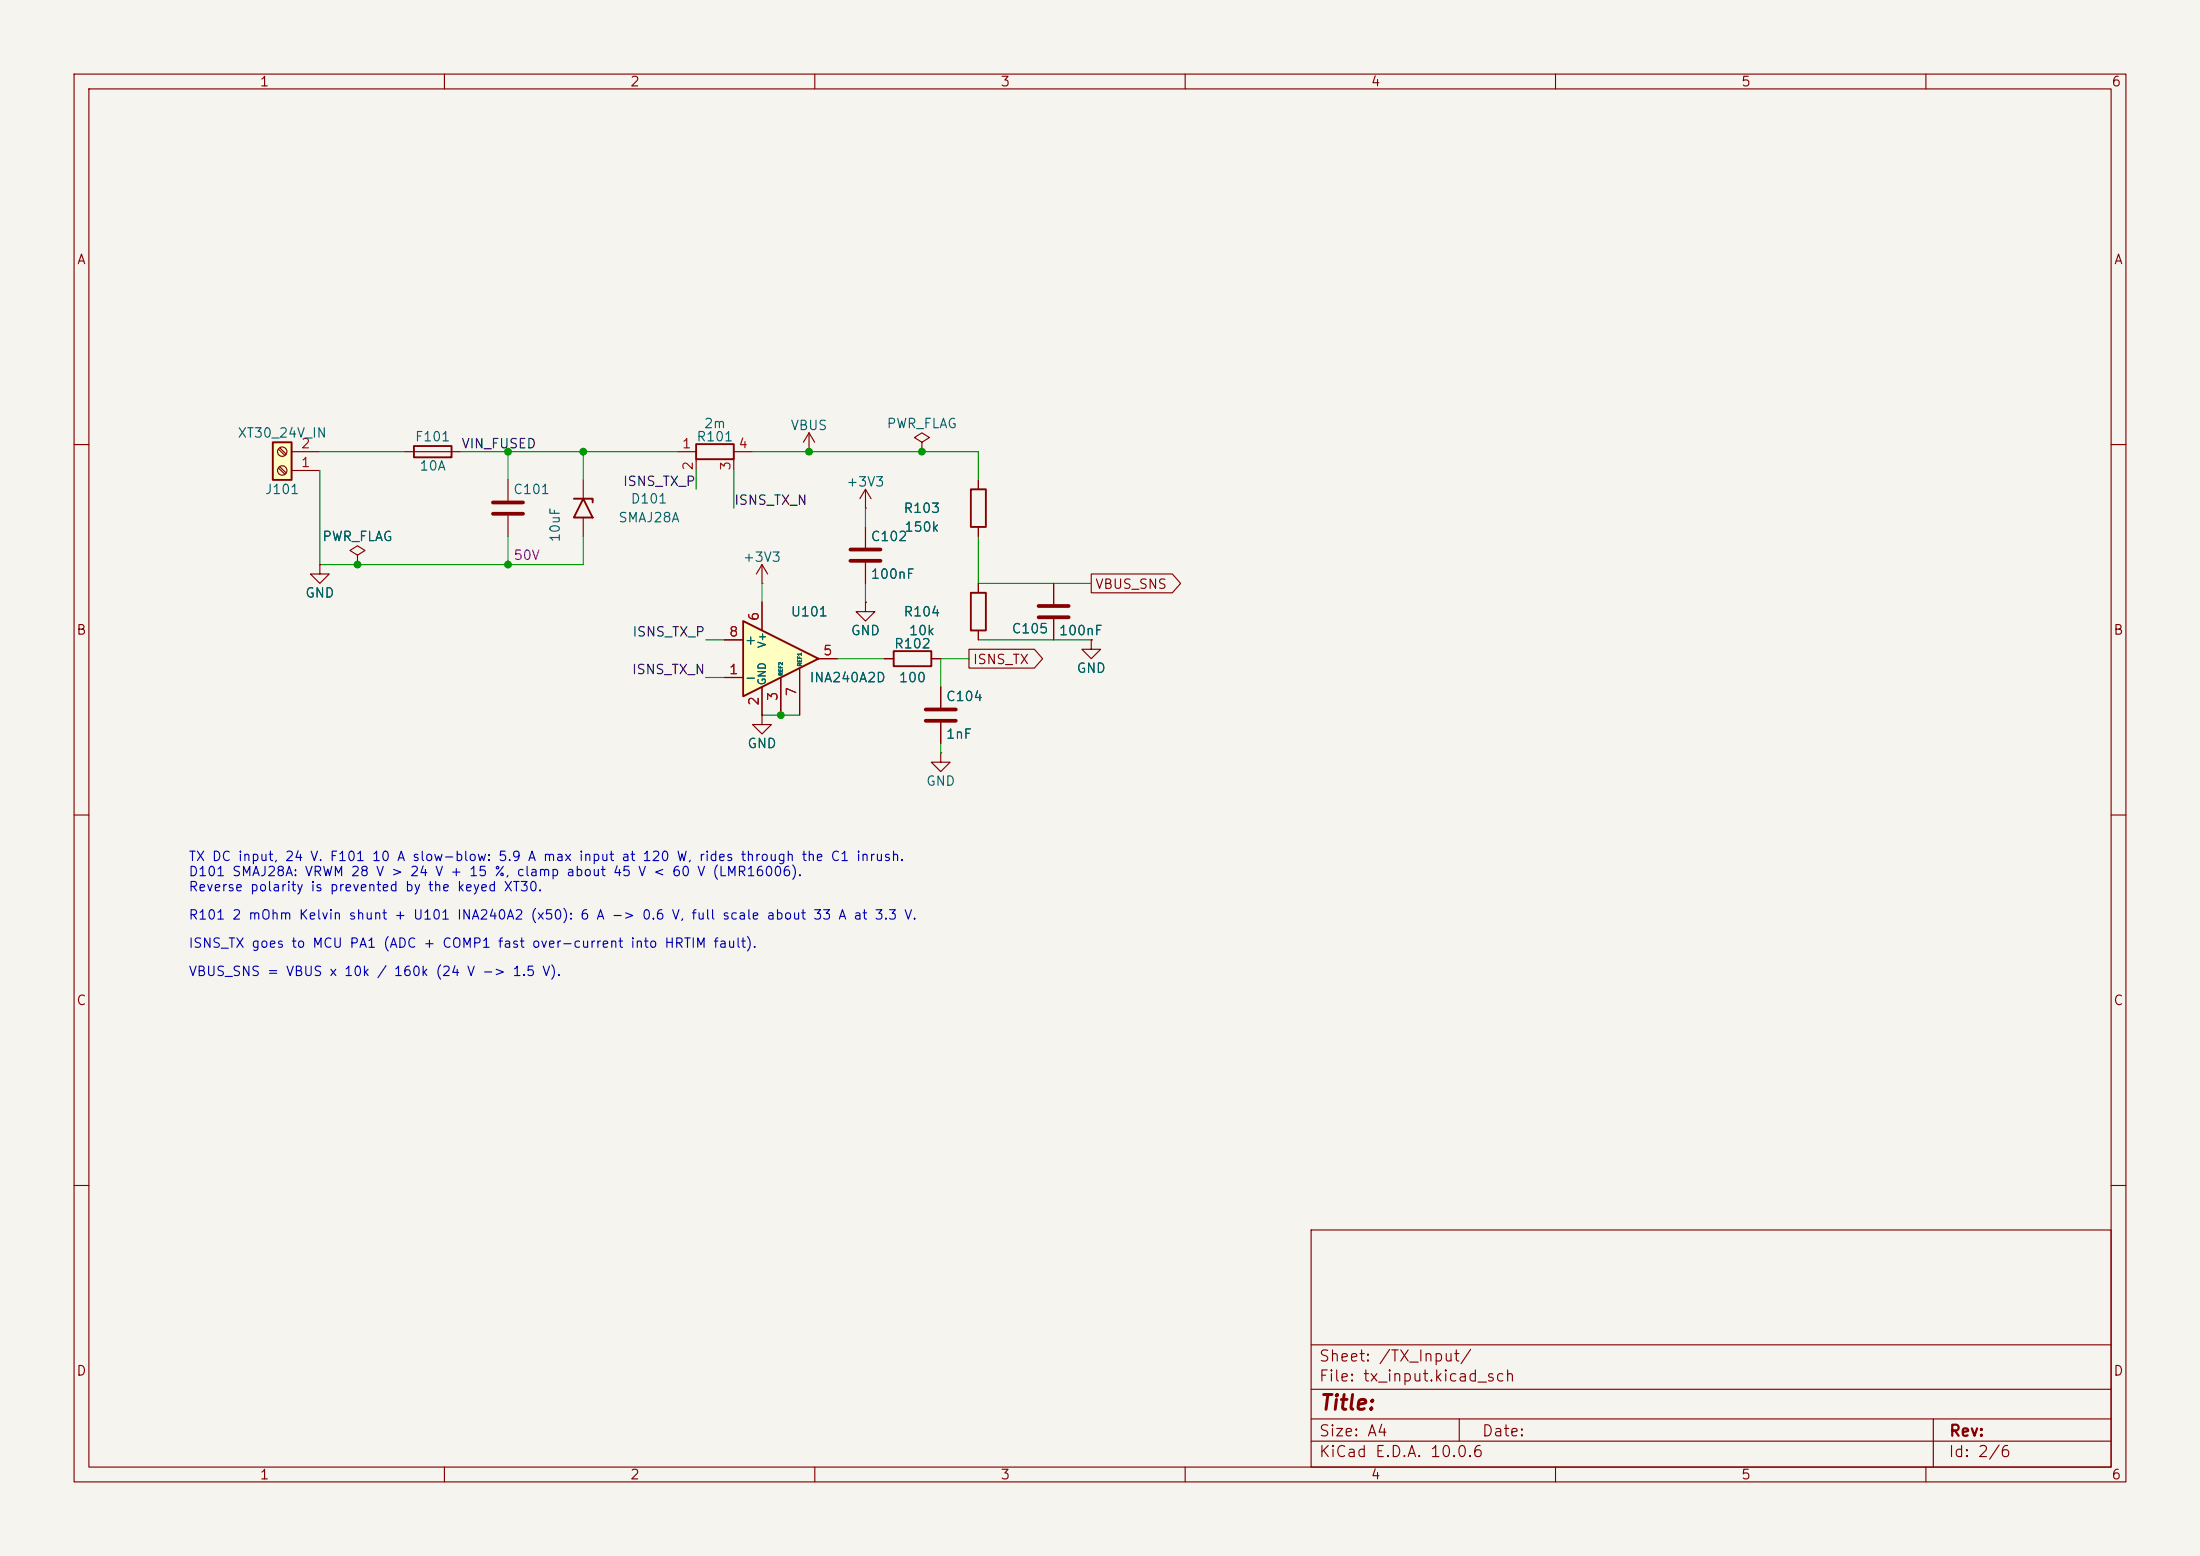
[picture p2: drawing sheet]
(kicad_sch
 (version 20260306)
 (generator "eeschema")
 (generator_version "10.0")
 (paper "A4")
 (lib_symbols
  (symbol "Amplifier_Current:INA240A2D"
   (pin_names
    (offset 0.127)) (exclude_from_sim no) (in_bom yes) (on_board yes)
   (in_pos_files yes)
   (duplicate_pin_numbers_are_jumpers no)
   (property "Reference" "U" (at 3.81 3.81 0) (show_name no) (do_not_autoplace no) (effects (font (size 1.27 1.27)) (justify left)))
   (property "Value" "INA240A2D" (at 3.81 -2.54 0) (show_name no) (do_not_autoplace no) (effects (font (size 1.27 1.27)) (justify left)))
   (property "Footprint" "Package_SO:SOIC-8_3.9x4.9mm_P1.27mm" (at 0 -16.51 0) (show_name no) (do_not_autoplace no) (hide yes) (effects (font (size 1.27 1.27))))
   (property "Datasheet" "http://www.ti.com/lit/ds/symlink/ina240.pdf" (at 3.81 3.81 0) (show_name no) (do_not_autoplace no) (hide yes) (effects (font (size 1.27 1.27))))
   (property "Description" "High- and Low-Side, Bidirectional, Zero-Drift, Current-Sense Amplifier With Enhanced PWM Rejection, 50V/V, SOIC-8" (at 0 0 0) (show_name no) (do_not_autoplace no) (hide yes) (effects (font (size 1.27 1.27))))
   (symbol "INA240A2D_0_1"
    (polyline (pts (xy 5.08 0) (xy -5.08 5.08) (xy -5.08 -5.08) (xy 5.08 0)) (stroke (width 0.254) (type default)) (fill (type background))))
   (symbol "INA240A2D_1_1"
    (pin input line (at -7.62 -2.54 0) (length 2.54) (name "-" (effects (font (size 1.27 1.27)))) (number "1" (effects (font (size 1.27 1.27)))))
    (pin power_in line (at -2.54 -7.62 90) (length 3.81) (name "GND" (effects (font (size 1.016 1.016)))) (number "2" (effects (font (size 1.27 1.27)))))
    (pin passive line (at 0 -7.62 90) (length 5.08) (name "REF2" (effects (font (size 0.508 0.508)))) (number "3" (effects (font (size 1.27 1.27)))))
    (pin passive line (at -2.54 -7.62 90) (length 3.81) (hide yes) (name "GND" (effects (font (size 1.016 1.016)))) (number "4" (effects (font (size 1.27 1.27)))))
    (pin output line (at 7.62 0 180) (length 2.54) (name "" (effects (font (size 1.27 1.27)))) (number "5" (effects (font (size 1.27 1.27)))))
    (pin power_in line (at -2.54 7.62 270) (length 3.81) (name "V+" (effects (font (size 1.016 1.016)))) (number "6" (effects (font (size 1.27 1.27)))))
    (pin passive line (at 2.54 -7.62 90) (length 6.35) (name "REF1" (effects (font (size 0.508 0.508)))) (number "7" (effects (font (size 1.27 1.27)))))
    (pin input line (at -7.62 2.54 0) (length 2.54) (name "+" (effects (font (size 1.27 1.27)))) (number "8" (effects (font (size 1.27 1.27))))))
   (embedded_fonts no))
  (symbol "Connector:Screw_Terminal_01x02"
   (pin_names
    (offset 1.016) (hide yes)) (exclude_from_sim no) (in_bom yes) (on_board yes)
   (in_pos_files yes)
   (duplicate_pin_numbers_are_jumpers no)
   (property "Reference" "J" (at 0 2.54 0) (show_name no) (do_not_autoplace no) (effects (font (size 1.27 1.27))))
   (property "Value" "Screw_Terminal_01x02" (at 0 -5.08 0) (show_name no) (do_not_autoplace no) (effects (font (size 1.27 1.27))))
   (property "Footprint" "" (at 0 0 0) (show_name no) (do_not_autoplace no) (hide yes) (effects (font (size 1.27 1.27))))
   (property "Datasheet" "" (at 0 0 0) (show_name no) (do_not_autoplace no) (hide yes) (effects (font (size 1.27 1.27))))
   (property "Description" "Generic screw terminal, single row, 01x02, script generated (kicad-library-utils/schlib/autogen/connector/)" (at 0 0 0) (show_name no) (do_not_autoplace no) (hide yes) (effects (font (size 1.27 1.27))))
   (symbol "Screw_Terminal_01x02_1_1"
    (rectangle (start -1.27 1.27) (end 1.27 -3.81) (stroke (width 0.254) (type default)) (fill (type background)))
    (polyline (pts (xy -0.5334 0.3302) (xy 0.3302 -0.508)) (stroke (width 0.1524) (type default)) (fill (type none)))
    (polyline (pts (xy -0.5334 -2.2098) (xy 0.3302 -3.048)) (stroke (width 0.1524) (type default)) (fill (type none)))
    (polyline (pts (xy -0.3556 0.508) (xy 0.508 -0.3302)) (stroke (width 0.1524) (type default)) (fill (type none)))
    (polyline (pts (xy -0.3556 -2.032) (xy 0.508 -2.8702)) (stroke (width 0.1524) (type default)) (fill (type none)))
    (circle (center 0 0) (radius 0.635) (stroke (width 0.1524) (type default)) (fill (type none)))
    (circle (center 0 -2.54) (radius 0.635) (stroke (width 0.1524) (type default)) (fill (type none)))
    (pin passive line (at -5.08 0 0) (length 3.81) (name "Pin_1" (effects (font (size 1.27 1.27)))) (number "1" (effects (font (size 1.27 1.27)))))
    (pin passive line (at -5.08 -2.54 0) (length 3.81) (name "Pin_2" (effects (font (size 1.27 1.27)))) (number "2" (effects (font (size 1.27 1.27))))))
   (embedded_fonts no))
  (symbol "Device:C"
   (pin_numbers (hide yes))
   (pin_names
    (offset 0.254)) (exclude_from_sim no) (in_bom yes) (on_board yes)
   (in_pos_files yes)
   (duplicate_pin_numbers_are_jumpers no)
   (property "Reference" "C" (at 0.635 2.54 0) (show_name no) (do_not_autoplace no) (effects (font (size 1.27 1.27)) (justify left)))
   (property "Value" "C" (at 0.635 -2.54 0) (show_name no) (do_not_autoplace no) (effects (font (size 1.27 1.27)) (justify left)))
   (property "Footprint" "" (at 0.9652 -3.81 0) (show_name no) (do_not_autoplace no) (hide yes) (effects (font (size 1.27 1.27))))
   (property "Datasheet" "" (at 0 0 0) (show_name no) (do_not_autoplace no) (hide yes) (effects (font (size 1.27 1.27))))
   (property "Description" "Unpolarized capacitor" (at 0 0 0) (show_name no) (do_not_autoplace no) (hide yes) (effects (font (size 1.27 1.27))))
   (symbol "C_0_1"
    (polyline (pts (xy -2.032 0.762) (xy 2.032 0.762)) (stroke (width 0.508) (type default)) (fill (type none)))
    (polyline (pts (xy -2.032 -0.762) (xy 2.032 -0.762)) (stroke (width 0.508) (type default)) (fill (type none))))
   (symbol "C_1_1"
    (pin passive line (at 0 3.81 270) (length 2.794) (name "" (effects (font (size 1.27 1.27)))) (number "1" (effects (font (size 1.27 1.27)))))
    (pin passive line (at 0 -3.81 90) (length 2.794) (name "" (effects (font (size 1.27 1.27)))) (number "2" (effects (font (size 1.27 1.27))))))
   (embedded_fonts no))
  (symbol "Device:Fuse"
   (pin_numbers (hide yes))
   (pin_names
    (offset 0)) (exclude_from_sim no) (in_bom yes) (on_board yes)
   (in_pos_files yes)
   (duplicate_pin_numbers_are_jumpers no)
   (property "Reference" "F" (at 2.032 0 90) (show_name no) (do_not_autoplace no) (effects (font (size 1.27 1.27))))
   (property "Value" "Fuse" (at -1.905 0 90) (show_name no) (do_not_autoplace no) (effects (font (size 1.27 1.27))))
   (property "Footprint" "" (at -1.778 0 90) (show_name no) (do_not_autoplace no) (hide yes) (effects (font (size 1.27 1.27))))
   (property "Datasheet" "" (at 0 0 0) (show_name no) (do_not_autoplace no) (hide yes) (effects (font (size 1.27 1.27))))
   (property "Description" "Fuse" (at 0 0 0) (show_name no) (do_not_autoplace no) (hide yes) (effects (font (size 1.27 1.27))))
   (symbol "Fuse_0_1"
    (rectangle (start -0.762 -2.54) (end 0.762 2.54) (stroke (width 0.254) (type default)) (fill (type none)))
    (polyline (pts (xy 0 2.54) (xy 0 -2.54)) (stroke (width 0) (type default)) (fill (type none))))
   (symbol "Fuse_1_1"
    (pin passive line (at 0 3.81 270) (length 1.27) (name "" (effects (font (size 1.27 1.27)))) (number "1" (effects (font (size 1.27 1.27)))))
    (pin passive line (at 0 -3.81 90) (length 1.27) (name "" (effects (font (size 1.27 1.27)))) (number "2" (effects (font (size 1.27 1.27))))))
   (embedded_fonts no))
  (symbol "Device:R"
   (pin_numbers (hide yes))
   (pin_names
    (offset 0)) (exclude_from_sim no) (in_bom yes) (on_board yes)
   (in_pos_files yes)
   (duplicate_pin_numbers_are_jumpers no)
   (property "Reference" "R" (at 2.032 0 90) (show_name no) (do_not_autoplace no) (effects (font (size 1.27 1.27))))
   (property "Value" "R" (at 0 0 90) (show_name no) (do_not_autoplace no) (effects (font (size 1.27 1.27))))
   (property "Footprint" "" (at -1.778 0 90) (show_name no) (do_not_autoplace no) (hide yes) (effects (font (size 1.27 1.27))))
   (property "Datasheet" "" (at 0 0 0) (show_name no) (do_not_autoplace no) (hide yes) (effects (font (size 1.27 1.27))))
   (property "Description" "Resistor" (at 0 0 0) (show_name no) (do_not_autoplace no) (hide yes) (effects (font (size 1.27 1.27))))
   (symbol "R_0_1"
    (rectangle (start -1.016 -2.54) (end 1.016 2.54) (stroke (width 0.254) (type default)) (fill (type none))))
   (symbol "R_1_1"
    (pin passive line (at 0 3.81 270) (length 1.27) (name "" (effects (font (size 1.27 1.27)))) (number "1" (effects (font (size 1.27 1.27)))))
    (pin passive line (at 0 -3.81 90) (length 1.27) (name "" (effects (font (size 1.27 1.27)))) (number "2" (effects (font (size 1.27 1.27))))))
   (embedded_fonts no))
  (symbol "Device:R_Shunt"
   (pin_names
    (offset 0) (hide yes)) (exclude_from_sim no) (in_bom yes) (on_board yes)
   (in_pos_files yes)
   (duplicate_pin_numbers_are_jumpers no)
   (property "Reference" "R" (at -2.032 0 90) (show_name no) (do_not_autoplace no) (effects (font (size 1.27 1.27))))
   (property "Value" "R_Shunt" (at 0 0 90) (show_name no) (do_not_autoplace no) (effects (font (size 1.27 1.27))))
   (property "Footprint" "" (at -1.778 0 90) (show_name no) (do_not_autoplace no) (hide yes) (effects (font (size 1.27 1.27))))
   (property "Datasheet" "" (at 0 0 0) (show_name no) (do_not_autoplace no) (hide yes) (effects (font (size 1.27 1.27))))
   (property "Description" "Shunt resistor with Kelvin connections" (at 0 0 0) (show_name no) (do_not_autoplace no) (hide yes) (effects (font (size 1.27 1.27))))
   (symbol "R_Shunt_0_1"
    (rectangle (start -1.016 -2.54) (end 1.016 2.54) (stroke (width 0.254) (type default)) (fill (type none)))
    (polyline (pts (xy 0 -2.54) (xy 1.27 -2.54)) (stroke (width 0) (type default)) (fill (type none)))
    (polyline (pts (xy 1.27 2.54) (xy 0 2.54)) (stroke (width 0) (type default)) (fill (type none))))
   (symbol "R_Shunt_1_1"
    (pin passive line (at 0 5.08 270) (length 2.54) (name "" (effects (font (size 1.27 1.27)))) (number "1" (effects (font (size 1.27 1.27)))))
    (pin passive line (at 2.54 2.54 180) (length 1.27) (name "" (effects (font (size 1.27 1.27)))) (number "2" (effects (font (size 1.27 1.27)))))
    (pin passive line (at 2.54 -2.54 180) (length 1.27) (name "" (effects (font (size 1.27 1.27)))) (number "3" (effects (font (size 1.27 1.27)))))
    (pin passive line (at 0 -5.08 90) (length 2.54) (name "" (effects (font (size 1.27 1.27)))) (number "4" (effects (font (size 1.27 1.27))))))
   (embedded_fonts no))
  (symbol "Diode:SMAJ28A"
   (pin_numbers (hide yes))
   (pin_names
    (offset 1.016) (hide yes)) (exclude_from_sim no) (in_bom yes) (on_board yes)
   (in_pos_files yes)
   (duplicate_pin_numbers_are_jumpers no)
   (property "Reference" "D" (at 0 2.54 0) (show_name no) (do_not_autoplace no) (effects (font (size 1.27 1.27))))
   (property "Value" "SMAJ28A" (at 0 -2.54 0) (show_name no) (do_not_autoplace no) (effects (font (size 1.27 1.27))))
   (property "Footprint" "Diode_SMD:D_SMA" (at 0 -5.08 0) (show_name no) (do_not_autoplace no) (hide yes) (effects (font (size 1.27 1.27))))
   (property "Datasheet" "https://www.littelfuse.com/media?resourcetype=datasheets&itemid=75e32973-b177-4ee3-a0ff-cedaf1abdb93&filename=smaj-datasheet" (at -1.27 0 0) (show_name no) (do_not_autoplace no) (hide yes) (effects (font (size 1.27 1.27))))
   (property "Description" "400W unidirectional Transient Voltage Suppressor, 28.0Vr, SMA(DO-214AC)" (at 0 0 0) (show_name no) (do_not_autoplace no) (hide yes) (effects (font (size 1.27 1.27))))
   (symbol "SMAJ28A_0_1"
    (polyline (pts (xy -0.762 1.27) (xy -1.27 1.27) (xy -1.27 -1.27)) (stroke (width 0.254) (type default)) (fill (type none)))
    (polyline (pts (xy 1.27 1.27) (xy 1.27 -1.27) (xy -1.27 0) (xy 1.27 1.27)) (stroke (width 0.254) (type default)) (fill (type none))))
   (symbol "SMAJ28A_1_1"
    (pin passive line (at -3.81 0 0) (length 2.54) (name "A1" (effects (font (size 1.27 1.27)))) (number "1" (effects (font (size 1.27 1.27)))))
    (pin passive line (at 3.81 0 180) (length 2.54) (name "A2" (effects (font (size 1.27 1.27)))) (number "2" (effects (font (size 1.27 1.27))))))
   (embedded_fonts no))
  (symbol "power:+3V3"
   (power global)
   (pin_numbers (hide yes))
   (pin_names
    (offset 0) (hide yes)) (exclude_from_sim no) (in_bom yes) (on_board yes)
   (in_pos_files yes)
   (duplicate_pin_numbers_are_jumpers no)
   (property "Reference" "#PWR" (at 0 -3.81 0) (show_name no) (do_not_autoplace no) (hide yes) (effects (font (size 1.27 1.27))))
   (property "Value" "+3V3" (at 0 3.556 0) (show_name no) (do_not_autoplace no) (effects (font (size 1.27 1.27))))
   (property "Footprint" "" (at 0 0 0) (show_name no) (do_not_autoplace no) (hide yes) (effects (font (size 1.27 1.27))))
   (property "Datasheet" "" (at 0 0 0) (show_name no) (do_not_autoplace no) (hide yes) (effects (font (size 1.27 1.27))))
   (property "Description" "Power symbol creates a global label with name \"+3V3\"" (at 0 0 0) (show_name no) (do_not_autoplace no) (hide yes) (effects (font (size 1.27 1.27))))
   (symbol "+3V3_0_1"
    (polyline (pts (xy -0.762 1.27) (xy 0 2.54)) (stroke (width 0) (type default)) (fill (type none)))
    (polyline (pts (xy 0 2.54) (xy 0.762 1.27)) (stroke (width 0) (type default)) (fill (type none)))
    (polyline (pts (xy 0 0) (xy 0 2.54)) (stroke (width 0) (type default)) (fill (type none))))
   (symbol "+3V3_1_1"
    (pin power_in line (at 0 0 90) (length 0) (name "" (effects (font (size 1.27 1.27)))) (number "1" (effects (font (size 1.27 1.27))))))
   (embedded_fonts no))
  (symbol "power:GND"
   (power global)
   (pin_numbers (hide yes))
   (pin_names
    (offset 0) (hide yes)) (exclude_from_sim no) (in_bom yes) (on_board yes)
   (in_pos_files yes)
   (duplicate_pin_numbers_are_jumpers no)
   (property "Reference" "#PWR" (at 0 -6.35 0) (show_name no) (do_not_autoplace no) (hide yes) (effects (font (size 1.27 1.27))))
   (property "Value" "GND" (at 0 -3.81 0) (show_name no) (do_not_autoplace no) (effects (font (size 1.27 1.27))))
   (property "Footprint" "" (at 0 0 0) (show_name no) (do_not_autoplace no) (hide yes) (effects (font (size 1.27 1.27))))
   (property "Datasheet" "" (at 0 0 0) (show_name no) (do_not_autoplace no) (hide yes) (effects (font (size 1.27 1.27))))
   (property "Description" "Power symbol creates a global label with name \"GND\" , ground" (at 0 0 0) (show_name no) (do_not_autoplace no) (hide yes) (effects (font (size 1.27 1.27))))
   (symbol "GND_0_1"
    (polyline (pts (xy 0 0) (xy 0 -1.27) (xy 1.27 -1.27) (xy 0 -2.54) (xy -1.27 -1.27) (xy 0 -1.27)) (stroke (width 0) (type default)) (fill (type none))))
   (symbol "GND_1_1"
    (pin power_in line (at 0 0 270) (length 0) (name "" (effects (font (size 1.27 1.27)))) (number "1" (effects (font (size 1.27 1.27))))))
   (embedded_fonts no))
  (symbol "power:PWR_FLAG"
   (power global)
   (pin_numbers (hide yes))
   (pin_names
    (offset 0) (hide yes)) (exclude_from_sim no) (in_bom yes) (on_board yes)
   (in_pos_files yes)
   (duplicate_pin_numbers_are_jumpers no)
   (property "Reference" "#FLG" (at 0 1.905 0) (show_name no) (do_not_autoplace no) (hide yes) (effects (font (size 1.27 1.27))))
   (property "Value" "PWR_FLAG" (at 0 3.81 0) (show_name no) (do_not_autoplace no) (effects (font (size 1.27 1.27))))
   (property "Footprint" "" (at 0 0 0) (show_name no) (do_not_autoplace no) (hide yes) (effects (font (size 1.27 1.27))))
   (property "Datasheet" "" (at 0 0 0) (show_name no) (do_not_autoplace no) (hide yes) (effects (font (size 1.27 1.27))))
   (property "Description" "Special symbol for telling ERC where power comes from" (at 0 0 0) (show_name no) (do_not_autoplace no) (hide yes) (effects (font (size 1.27 1.27))))
   (symbol "PWR_FLAG_0_0"
    (pin power_out line (at 0 0 90) (length 0) (name "" (effects (font (size 1.27 1.27)))) (number "1" (effects (font (size 1.27 1.27))))))
   (symbol "PWR_FLAG_0_1"
    (polyline (pts (xy 0 0) (xy 0 1.27) (xy -1.016 1.905) (xy 0 2.54) (xy 1.016 1.905) (xy 0 1.27)) (stroke (width 0) (type default)) (fill (type none))))
   (embedded_fonts no))
  (symbol "power:VBUS"
   (power global)
   (pin_numbers (hide yes))
   (pin_names
    (offset 0) (hide yes)) (exclude_from_sim no) (in_bom yes) (on_board yes)
   (in_pos_files yes)
   (duplicate_pin_numbers_are_jumpers no)
   (property "Reference" "#PWR" (at 0 -3.81 0) (show_name no) (do_not_autoplace no) (hide yes) (effects (font (size 1.27 1.27))))
   (property "Value" "VBUS" (at 0 3.556 0) (show_name no) (do_not_autoplace no) (effects (font (size 1.27 1.27))))
   (property "Footprint" "" (at 0 0 0) (show_name no) (do_not_autoplace no) (hide yes) (effects (font (size 1.27 1.27))))
   (property "Datasheet" "" (at 0 0 0) (show_name no) (do_not_autoplace no) (hide yes) (effects (font (size 1.27 1.27))))
   (property "Description" "Power symbol creates a global label with name \"VBUS\"" (at 0 0 0) (show_name no) (do_not_autoplace no) (hide yes) (effects (font (size 1.27 1.27))))
   (symbol "VBUS_0_1"
    (polyline (pts (xy -0.762 1.27) (xy 0 2.54)) (stroke (width 0) (type default)) (fill (type none)))
    (polyline (pts (xy 0 2.54) (xy 0.762 1.27)) (stroke (width 0) (type default)) (fill (type none)))
    (polyline (pts (xy 0 0) (xy 0 2.54)) (stroke (width 0) (type default)) (fill (type none))))
   (symbol "VBUS_1_1"
    (pin power_in line (at 0 0 90) (length 0) (name "" (effects (font (size 1.27 1.27)))) (number "1" (effects (font (size 1.27 1.27))))))
   (embedded_fonts no)))
 (text "TX DC input, 24 V. F101 10 A slow-blow: 5.9 A max input at 120 W, rides through the C1 inrush.\nD101 SMAJ28A: VRWM 28 V > 24 V + 15 %, clamp about 45 V < 60 V (LMR16006).\nReverse polarity is prevented by the keyed XT30."
  (exclude_from_sim no)
  (at 25.4 120.65 0)
  (effects (font (size 1.27 1.27)) (justify left bottom)))
 (text "R101 2 mOhm Kelvin shunt + U101 INA240A2 (x50): 6 A -> 0.6 V, full scale about 33 A at 3.3 V."
  (exclude_from_sim no)
  (at 25.4 124.46 0)
  (effects (font (size 1.27 1.27)) (justify left bottom)))
 (text "VBUS_SNS = VBUS x 10k / 160k (24 V -> 1.5 V)."
  (exclude_from_sim no)
  (at 25.4 132.08 0)
  (effects (font (size 1.27 1.27)) (justify left bottom)))
 (text "ISNS_TX goes to MCU PA1 (ADC + COMP1 fast over-current into HRTIM fault)."
  (exclude_from_sim no)
  (at 25.4 128.27 0)
  (effects (font (size 1.27 1.27)) (justify left bottom)))
 (junction
  (at 105.41 96.52)
  (diameter 0)
  (color 0 0 0 0))
 (junction
  (at 109.22 60.96)
  (diameter 0)
  (color 0 0 0 0))
 (junction
  (at 68.58 60.96)
  (diameter 0)
  (color 0 0 0 0))
 (junction
  (at 78.74 60.96)
  (diameter 0)
  (color 0 0 0 0))
 (junction
  (at 68.58 76.2)
  (diameter 0)
  (color 0 0 0 0))
 (junction
  (at 124.46 60.96)
  (diameter 0)
  (color 0 0 0 0))
 (junction
  (at 48.26 76.2)
  (diameter 0)
  (color 0 0 0 0))
 (wire
  (pts (xy 43.18 60.96) (xy 54.61 60.96))
  (stroke (width 0) (type default)))
 (wire
  (pts (xy 97.79 91.44) (xy 95.25 91.44))
  (stroke (width 0) (type default)))
 (wire
  (pts (xy 68.58 72.39) (xy 68.58 76.2))
  (stroke (width 0) (type default)))
 (wire
  (pts (xy 127 100.33) (xy 127 101.6))
  (stroke (width 0) (type default)))
 (wire
  (pts (xy 132.08 78.74) (xy 142.24 78.74))
  (stroke (width 0) (type default)))
 (wire
  (pts (xy 116.84 78.74) (xy 116.84 81.28))
  (stroke (width 0) (type default)))
 (wire
  (pts (xy 43.18 76.2) (xy 78.74 76.2))
  (stroke (width 0) (type default)))
 (wire
  (pts (xy 68.58 60.96) (xy 68.58 64.77))
  (stroke (width 0) (type default)))
 (wire
  (pts (xy 127 88.9) (xy 127 92.71))
  (stroke (width 0) (type default)))
 (wire
  (pts (xy 101.6 60.96) (xy 132.08 60.96))
  (stroke (width 0) (type default)))
 (wire
  (pts (xy 132.08 86.36) (xy 142.24 86.36))
  (stroke (width 0) (type default)))
 (wire
  (pts (xy 127 88.9) (xy 130.81 88.9))
  (stroke (width 0) (type default)))
 (wire
  (pts (xy 62.23 60.96) (xy 91.44 60.96))
  (stroke (width 0) (type default)))
 (wire
  (pts (xy 142.24 78.74) (xy 147.32 78.74))
  (stroke (width 0) (type default)))
 (wire
  (pts (xy 102.87 96.52) (xy 107.95 96.52))
  (stroke (width 0) (type default)))
 (wire
  (pts (xy 99.06 63.5) (xy 99.06 68.58))
  (stroke (width 0) (type default)))
 (wire
  (pts (xy 78.74 72.39) (xy 78.74 76.2))
  (stroke (width 0) (type default)))
 (wire
  (pts (xy 142.24 86.36) (xy 147.32 86.36))
  (stroke (width 0) (type default)))
 (wire
  (pts (xy 93.98 63.5) (xy 93.98 66.04))
  (stroke (width 0) (type default)))
 (wire
  (pts (xy 78.74 60.96) (xy 78.74 64.77))
  (stroke (width 0) (type default)))
 (wire
  (pts (xy 102.87 81.28) (xy 102.87 78.74))
  (stroke (width 0) (type default)))
 (wire
  (pts (xy 43.18 63.5) (xy 43.18 76.2))
  (stroke (width 0) (type default)))
 (wire
  (pts (xy 97.79 86.36) (xy 95.25 86.36))
  (stroke (width 0) (type default)))
 (wire
  (pts (xy 132.08 72.39) (xy 132.08 78.74))
  (stroke (width 0) (type default)))
 (wire
  (pts (xy 132.08 60.96) (xy 132.08 64.77))
  (stroke (width 0) (type default)))
 (wire
  (pts (xy 116.84 71.12) (xy 116.84 68.58))
  (stroke (width 0) (type default)))
 (wire
  (pts (xy 113.03 88.9) (xy 119.38 88.9))
  (stroke (width 0) (type default)))
 (label "ISNS_TX_N"
  (at 99.06 68.58 0)
  (effects (font (size 1.27 1.27)) (justify left bottom)))
 (label "ISNS_TX_N"
  (at 95.25 91.44 180)
  (effects (font (size 1.27 1.27)) (justify right bottom)))
 (label "ISNS_TX_P"
  (at 95.25 86.36 180)
  (effects (font (size 1.27 1.27)) (justify right bottom)))
 (label "ISNS_TX_P"
  (at 93.98 66.04 180)
  (effects (font (size 1.27 1.27)) (justify right bottom)))
 (label "VIN_FUSED"
  (at 62.23 60.96 0)
  (effects (font (size 1.27 1.27)) (justify left bottom)))
 (global_label "ISNS_TX"
  (shape output)
  (at 130.81 88.9 0)
  (effects (font (size 1.27 1.27)) (justify left))
  (property "Intersheetrefs" "${INTERSHEET_REFS}" (at 130.81 88.9 0) (hide yes) (show_name no) (do_not_autoplace no) (effects (font (size 1.27 1.27)))))
 (global_label "VBUS_SNS"
  (shape output)
  (at 147.32 78.74 0)
  (effects (font (size 1.27 1.27)) (justify left))
  (property "Intersheetrefs" "${INTERSHEET_REFS}" (at 147.32 78.74 0) (hide yes) (show_name no) (do_not_autoplace no) (effects (font (size 1.27 1.27)))))
 (symbol
  (lib_id "Diode:SMAJ28A")
  (at 78.74 68.58 270)
  (unit 1)
  (body_style 1)
  (exclude_from_sim no)
  (in_bom yes)
  (on_board yes)
  (in_pos_files yes)
  (dnp no)
  (property "Reference" "D101" (at 87.63 67.31 90) (show_name no) (do_not_autoplace no) (effects (font (size 1.27 1.27))))
  (property "Value" "SMAJ28A" (at 87.63 69.85 90) (show_name no) (do_not_autoplace no) (effects (font (size 1.27 1.27))))
  (property "Footprint" "Diode_SMD:D_SMA" (at 78.74 68.58 0) (hide yes) (show_name no) (do_not_autoplace no) (effects (font (size 1.27 1.27))))
  (property "Datasheet" "https://www.littelfuse.com/media?resourcetype=datasheets&itemid=75e32973-b177-4ee3-a0ff-cedaf1abdb93&filename=smaj-datasheet" (at 78.74 68.58 0) (hide yes) (show_name no) (do_not_autoplace no) (effects (font (size 1.27 1.27))))
  (property "Description" "400W unidirectional Transient Voltage Suppressor, 28.0Vr, SMA(DO-214AC)" (at 78.74 68.58 0) (hide yes) (show_name no) (do_not_autoplace no) (effects (font (size 1.27 1.27))))
  (pin "1")
  (pin "2"))
 (symbol
  (lib_id "Device:C")
  (at 68.58 68.58 0)
  (unit 1)
  (body_style 1)
  (exclude_from_sim no)
  (in_bom yes)
  (on_board yes)
  (in_pos_files yes)
  (dnp no)
  (property "Reference" "C101" (at 69.215 66.04 0) (show_name no) (do_not_autoplace no) (effects (font (size 1.27 1.27)) (justify left)))
  (property "Value" "10uF" (at 74.93 73.26 90) (show_name no) (do_not_autoplace no) (effects (font (size 1.27 1.27)) (justify left)))
  (property "Footprint" "Capacitor_SMD:C_1210_3225Metric" (at 68.58 68.58 0) (hide yes) (show_name no) (do_not_autoplace no) (effects (font (size 1.27 1.27))))
  (property "Datasheet" "" (at 68.58 68.58 0) (hide yes) (show_name no) (do_not_autoplace no) (effects (font (size 1.27 1.27))))
  (property "Description" "Unpolarized capacitor" (at 68.58 68.58 0) (hide yes) (show_name no) (do_not_autoplace no) (effects (font (size 1.27 1.27))))
  (property "Voltage" "50V" (at 71.12 74.93 0) (show_name no) (do_not_autoplace no) (effects (font (size 1.27 1.27))))
  (pin "1")
  (pin "2"))
 (symbol
  (lib_id "Device:C")
  (at 116.84 74.93 0)
  (unit 1)
  (body_style 1)
  (exclude_from_sim no)
  (in_bom yes)
  (on_board yes)
  (in_pos_files yes)
  (dnp no)
  (property "Reference" "C102" (at 117.475 72.39 0) (show_name no) (do_not_autoplace no) (effects (font (size 1.27 1.27)) (justify left)))
  (property "Value" "100nF" (at 117.475 77.47 0) (show_name no) (do_not_autoplace no) (effects (font (size 1.27 1.27)) (justify left)))
  (property "Footprint" "Capacitor_SMD:C_0603_1608Metric" (at 116.84 74.93 0) (hide yes) (show_name no) (do_not_autoplace no) (effects (font (size 1.27 1.27))))
  (property "Datasheet" "" (at 116.84 74.93 0) (hide yes) (show_name no) (do_not_autoplace no) (effects (font (size 1.27 1.27))))
  (property "Description" "Unpolarized capacitor" (at 116.84 74.93 0) (hide yes) (show_name no) (do_not_autoplace no) (effects (font (size 1.27 1.27))))
  (pin "2")
  (pin "1"))
 (symbol
  (lib_id "power:VBUS")
  (at 109.22 60.96 0)
  (unit 1)
  (body_style 1)
  (exclude_from_sim no)
  (in_bom yes)
  (on_board yes)
  (in_pos_files yes)
  (dnp no)
  (property "Reference" "#PWR001" (at 109.22 64.77 0) (hide yes) (show_name no) (do_not_autoplace no) (effects (font (size 1.27 1.27))))
  (property "Value" "VBUS" (at 109.22 57.404 0) (show_name no) (do_not_autoplace no) (effects (font (size 1.27 1.27))))
  (property "Footprint" "" (at 109.22 60.96 0) (hide yes) (show_name no) (do_not_autoplace no) (effects (font (size 1.27 1.27))))
  (property "Datasheet" "" (at 109.22 60.96 0) (hide yes) (show_name no) (do_not_autoplace no) (effects (font (size 1.27 1.27))))
  (property "Description" "Power symbol creates a global label with name \"VBUS\"" (at 109.22 60.96 0) (hide yes) (show_name no) (do_not_autoplace no) (effects (font (size 1.27 1.27))))
  (pin "1"))
 (symbol
  (lib_id "Device:R")
  (at 132.08 68.58 0)
  (unit 1)
  (body_style 1)
  (exclude_from_sim no)
  (in_bom yes)
  (on_board yes)
  (in_pos_files yes)
  (dnp no)
  (property "Reference" "R103" (at 124.46 68.58 0) (show_name no) (do_not_autoplace no) (effects (font (size 1.27 1.27))))
  (property "Value" "150k" (at 124.46 71.12 0) (show_name no) (do_not_autoplace no) (effects (font (size 1.27 1.27))))
  (property "Footprint" "Resistor_SMD:R_0603_1608Metric" (at 132.08 68.58 0) (hide yes) (show_name no) (do_not_autoplace no) (effects (font (size 1.27 1.27))))
  (property "Datasheet" "" (at 132.08 68.58 0) (hide yes) (show_name no) (do_not_autoplace no) (effects (font (size 1.27 1.27))))
  (property "Description" "Resistor" (at 132.08 68.58 0) (hide yes) (show_name no) (do_not_autoplace no) (effects (font (size 1.27 1.27))))
  (pin "1")
  (pin "2"))
 (symbol
  (lib_id "Device:R")
  (at 123.19 88.9 90)
  (unit 1)
  (body_style 1)
  (exclude_from_sim no)
  (in_bom yes)
  (on_board yes)
  (in_pos_files yes)
  (dnp no)
  (property "Reference" "R102" (at 123.19 86.868 90) (show_name no) (do_not_autoplace no) (effects (font (size 1.27 1.27))))
  (property "Value" "100" (at 123.19 91.44 90) (show_name no) (do_not_autoplace no) (effects (font (size 1.27 1.27))))
  (property "Footprint" "Resistor_SMD:R_0603_1608Metric" (at 123.19 88.9 0) (hide yes) (show_name no) (do_not_autoplace no) (effects (font (size 1.27 1.27))))
  (property "Datasheet" "" (at 123.19 88.9 0) (hide yes) (show_name no) (do_not_autoplace no) (effects (font (size 1.27 1.27))))
  (property "Description" "Resistor" (at 123.19 88.9 0) (hide yes) (show_name no) (do_not_autoplace no) (effects (font (size 1.27 1.27))))
  (pin "1")
  (pin "2"))
 (symbol
  (lib_id "power:GND")
  (at 147.32 86.36 0)
  (unit 1)
  (body_style 1)
  (exclude_from_sim no)
  (in_bom yes)
  (on_board yes)
  (in_pos_files yes)
  (dnp no)
  (property "Reference" "#PWR006" (at 147.32 92.71 0) (hide yes) (show_name no) (do_not_autoplace no) (effects (font (size 1.27 1.27))))
  (property "Value" "GND" (at 147.32 90.17 0) (show_name no) (do_not_autoplace no) (effects (font (size 1.27 1.27))))
  (property "Footprint" "" (at 147.32 86.36 0) (hide yes) (show_name no) (do_not_autoplace no) (effects (font (size 1.27 1.27))))
  (property "Datasheet" "" (at 147.32 86.36 0) (hide yes) (show_name no) (do_not_autoplace no) (effects (font (size 1.27 1.27))))
  (property "Description" "Power symbol creates a global label with name \"GND\" , ground" (at 147.32 86.36 0) (hide yes) (show_name no) (do_not_autoplace no) (effects (font (size 1.27 1.27))))
  (pin "1"))
 (symbol
  (lib_id "Device:R_Shunt")
  (at 96.52 60.96 90)
  (mirror x)
  (unit 1)
  (body_style 1)
  (exclude_from_sim no)
  (in_bom yes)
  (on_board yes)
  (in_pos_files yes)
  (dnp no)
  (property "Reference" "R101" (at 96.52 58.928 90) (show_name no) (do_not_autoplace no) (effects (font (size 1.27 1.27))))
  (property "Value" "2m" (at 96.52 57.15 90) (show_name no) (do_not_autoplace no) (effects (font (size 1.27 1.27))))
  (property "Footprint" "Resistor_SMD:R_Shunt_Vishay_WSK2512_6332Metric_T1.19mm" (at 96.52 60.96 0) (hide yes) (show_name no) (do_not_autoplace no) (effects (font (size 1.27 1.27))))
  (property "Datasheet" "" (at 96.52 60.96 0) (hide yes) (show_name no) (do_not_autoplace no) (effects (font (size 1.27 1.27))))
  (property "Description" "Shunt resistor with Kelvin connections" (at 96.52 60.96 0) (hide yes) (show_name no) (do_not_autoplace no) (effects (font (size 1.27 1.27))))
  (pin "2")
  (pin "4")
  (pin "3")
  (pin "1"))
 (symbol
  (lib_id "Amplifier_Current:INA240A2D")
  (at 105.41 88.9 0)
  (unit 1)
  (body_style 1)
  (exclude_from_sim no)
  (in_bom yes)
  (on_board yes)
  (in_pos_files yes)
  (dnp no)
  (property "Reference" "U101" (at 106.68 82.55 0) (show_name no) (do_not_autoplace no) (effects (font (size 1.27 1.27)) (justify left)))
  (property "Value" "INA240A2D" (at 109.22 91.44 0) (show_name no) (do_not_autoplace no) (effects (font (size 1.27 1.27)) (justify left)))
  (property "Footprint" "Package_SO:SOIC-8_3.9x4.9mm_P1.27mm" (at 105.41 88.9 0) (hide yes) (show_name no) (do_not_autoplace no) (effects (font (size 1.27 1.27))))
  (property "Datasheet" "http://www.ti.com/lit/ds/symlink/ina240.pdf" (at 105.41 88.9 0) (hide yes) (show_name no) (do_not_autoplace no) (effects (font (size 1.27 1.27))))
  (property "Description" "High- and Low-Side, Bidirectional, Zero-Drift, Current-Sense Amplifier With Enhanced PWM Rejection, 50V/V, SOIC-8" (at 105.41 88.9 0) (hide yes) (show_name no) (do_not_autoplace no) (effects (font (size 1.27 1.27))))
  (pin "8")
  (pin "3")
  (pin "4")
  (pin "2")
  (pin "1")
  (pin "5")
  (pin "7")
  (pin "6"))
 (symbol
  (lib_id "Connector:Screw_Terminal_01x02")
  (at 38.1 63.5 180)
  (unit 1)
  (body_style 1)
  (exclude_from_sim no)
  (in_bom yes)
  (on_board yes)
  (in_pos_files yes)
  (dnp no)
  (property "Reference" "J101" (at 38.1 66.04 0) (show_name no) (do_not_autoplace no) (effects (font (size 1.27 1.27))))
  (property "Value" "XT30_24V_IN" (at 38.1 58.42 0) (show_name no) (do_not_autoplace no) (effects (font (size 1.27 1.27))))
  (property "Footprint" "Connector_AMASS:AMASS_XT30PW-M_1x02_P2.50mm_Horizontal" (at 38.1 63.5 0) (hide yes) (show_name no) (do_not_autoplace no) (effects (font (size 1.27 1.27))))
  (property "Datasheet" "" (at 38.1 63.5 0) (hide yes) (show_name no) (do_not_autoplace no) (effects (font (size 1.27 1.27))))
  (property "Description" "Generic screw terminal, single row, 01x02, script generated (kicad-library-utils/schlib/autogen/connector/)" (at 38.1 63.5 0) (hide yes) (show_name no) (do_not_autoplace no) (effects (font (size 1.27 1.27))))
  (pin "1")
  (pin "2"))
 (symbol
  (lib_id "power:+3V3")
  (at 102.87 78.74 0)
  (unit 1)
  (body_style 1)
  (exclude_from_sim no)
  (in_bom yes)
  (on_board yes)
  (in_pos_files yes)
  (dnp no)
  (property "Reference" "#PWR007" (at 102.87 82.55 0) (hide yes) (show_name no) (do_not_autoplace no) (effects (font (size 1.27 1.27))))
  (property "Value" "+3V3" (at 102.87 75.184 0) (show_name no) (do_not_autoplace no) (effects (font (size 1.27 1.27))))
  (property "Footprint" "" (at 102.87 78.74 0) (hide yes) (show_name no) (do_not_autoplace no) (effects (font (size 1.27 1.27))))
  (property "Datasheet" "" (at 102.87 78.74 0) (hide yes) (show_name no) (do_not_autoplace no) (effects (font (size 1.27 1.27))))
  (property "Description" "Power symbol creates a global label with name \"+3V3\"" (at 102.87 78.74 0) (hide yes) (show_name no) (do_not_autoplace no) (effects (font (size 1.27 1.27))))
  (pin "1"))
 (symbol
  (lib_id "Device:R")
  (at 132.08 82.55 0)
  (unit 1)
  (body_style 1)
  (exclude_from_sim no)
  (in_bom yes)
  (on_board yes)
  (in_pos_files yes)
  (dnp no)
  (property "Reference" "R104" (at 124.46 82.55 0) (show_name no) (do_not_autoplace no) (effects (font (size 1.27 1.27))))
  (property "Value" "10k" (at 124.46 85.09 0) (show_name no) (do_not_autoplace no) (effects (font (size 1.27 1.27))))
  (property "Footprint" "Resistor_SMD:R_0603_1608Metric" (at 132.08 82.55 0) (hide yes) (show_name no) (do_not_autoplace no) (effects (font (size 1.27 1.27))))
  (property "Datasheet" "" (at 132.08 82.55 0) (hide yes) (show_name no) (do_not_autoplace no) (effects (font (size 1.27 1.27))))
  (property "Description" "Resistor" (at 132.08 82.55 0) (hide yes) (show_name no) (do_not_autoplace no) (effects (font (size 1.27 1.27))))
  (pin "1")
  (pin "2"))
 (symbol
  (lib_id "power:GND")
  (at 116.84 81.28 0)
  (unit 1)
  (body_style 1)
  (exclude_from_sim no)
  (in_bom yes)
  (on_board yes)
  (in_pos_files yes)
  (dnp no)
  (property "Reference" "#PWR004" (at 116.84 87.63 0) (hide yes) (show_name no) (do_not_autoplace no) (effects (font (size 1.27 1.27))))
  (property "Value" "GND" (at 116.84 85.09 0) (show_name no) (do_not_autoplace no) (effects (font (size 1.27 1.27))))
  (property "Footprint" "" (at 116.84 81.28 0) (hide yes) (show_name no) (do_not_autoplace no) (effects (font (size 1.27 1.27))))
  (property "Datasheet" "" (at 116.84 81.28 0) (hide yes) (show_name no) (do_not_autoplace no) (effects (font (size 1.27 1.27))))
  (property "Description" "Power symbol creates a global label with name \"GND\" , ground" (at 116.84 81.28 0) (hide yes) (show_name no) (do_not_autoplace no) (effects (font (size 1.27 1.27))))
  (pin "1"))
 (symbol
  (lib_id "Device:Fuse")
  (at 58.42 60.96 90)
  (unit 1)
  (body_style 1)
  (exclude_from_sim no)
  (in_bom yes)
  (on_board yes)
  (in_pos_files yes)
  (dnp no)
  (property "Reference" "F101" (at 58.42 58.928 90) (show_name no) (do_not_autoplace no) (effects (font (size 1.27 1.27))))
  (property "Value" "10A" (at 58.42 62.865 90) (show_name no) (do_not_autoplace no) (effects (font (size 1.27 1.27))))
  (property "Footprint" "Fuse:Fuse_Littelfuse-NANO2-451_453" (at 58.42 60.96 0) (hide yes) (show_name no) (do_not_autoplace no) (effects (font (size 1.27 1.27))))
  (property "Datasheet" "" (at 58.42 60.96 0) (hide yes) (show_name no) (do_not_autoplace no) (effects (font (size 1.27 1.27))))
  (property "Description" "Fuse" (at 58.42 60.96 0) (hide yes) (show_name no) (do_not_autoplace no) (effects (font (size 1.27 1.27))))
  (pin "2")
  (pin "1"))
 (symbol
  (lib_id "power:PWR_FLAG")
  (at 48.26 76.2 0)
  (unit 1)
  (body_style 1)
  (exclude_from_sim no)
  (in_bom yes)
  (on_board yes)
  (in_pos_files yes)
  (dnp no)
  (property "Reference" "#PWR010" (at 48.26 74.295 0) (hide yes) (show_name no) (do_not_autoplace no) (effects (font (size 1.27 1.27))))
  (property "Value" "PWR_FLAG" (at 48.26 72.39 0) (show_name no) (do_not_autoplace no) (effects (font (size 1.27 1.27))))
  (property "Footprint" "" (at 48.26 76.2 0) (hide yes) (show_name no) (do_not_autoplace no) (effects (font (size 1.27 1.27))))
  (property "Datasheet" "" (at 48.26 76.2 0) (hide yes) (show_name no) (do_not_autoplace no) (effects (font (size 1.27 1.27))))
  (property "Description" "Special symbol for telling ERC where power comes from" (at 48.26 76.2 0) (hide yes) (show_name no) (do_not_autoplace no) (effects (font (size 1.27 1.27))))
  (pin "1"))
 (symbol
  (lib_id "power:+3V3")
  (at 116.84 68.58 0)
  (unit 1)
  (body_style 1)
  (exclude_from_sim no)
  (in_bom yes)
  (on_board yes)
  (in_pos_files yes)
  (dnp no)
  (property "Reference" "#PWR008" (at 116.84 72.39 0) (hide yes) (show_name no) (do_not_autoplace no) (effects (font (size 1.27 1.27))))
  (property "Value" "+3V3" (at 116.84 65.024 0) (show_name no) (do_not_autoplace no) (effects (font (size 1.27 1.27))))
  (property "Footprint" "" (at 116.84 68.58 0) (hide yes) (show_name no) (do_not_autoplace no) (effects (font (size 1.27 1.27))))
  (property "Datasheet" "" (at 116.84 68.58 0) (hide yes) (show_name no) (do_not_autoplace no) (effects (font (size 1.27 1.27))))
  (property "Description" "Power symbol creates a global label with name \"+3V3\"" (at 116.84 68.58 0) (hide yes) (show_name no) (do_not_autoplace no) (effects (font (size 1.27 1.27))))
  (pin "1"))
 (symbol
  (lib_id "Device:C")
  (at 142.24 82.55 0)
  (unit 1)
  (body_style 1)
  (exclude_from_sim no)
  (in_bom yes)
  (on_board yes)
  (in_pos_files yes)
  (dnp no)
  (property "Reference" "C105" (at 136.5 84.836 0) (show_name no) (do_not_autoplace no) (effects (font (size 1.27 1.27)) (justify left)))
  (property "Value" "100nF" (at 142.875 85.09 0) (show_name no) (do_not_autoplace no) (effects (font (size 1.27 1.27)) (justify left)))
  (property "Footprint" "Capacitor_SMD:C_0603_1608Metric" (at 142.24 82.55 0) (hide yes) (show_name no) (do_not_autoplace no) (effects (font (size 1.27 1.27))))
  (property "Datasheet" "" (at 142.24 82.55 0) (hide yes) (show_name no) (do_not_autoplace no) (effects (font (size 1.27 1.27))))
  (property "Description" "Unpolarized capacitor" (at 142.24 82.55 0) (hide yes) (show_name no) (do_not_autoplace no) (effects (font (size 1.27 1.27))))
  (pin "2")
  (pin "1"))
 (symbol
  (lib_id "power:GND")
  (at 127 101.6 0)
  (unit 1)
  (body_style 1)
  (exclude_from_sim no)
  (in_bom yes)
  (on_board yes)
  (in_pos_files yes)
  (dnp no)
  (property "Reference" "#PWR005" (at 127 107.95 0) (hide yes) (show_name no) (do_not_autoplace no) (effects (font (size 1.27 1.27))))
  (property "Value" "GND" (at 127 105.41 0) (show_name no) (do_not_autoplace no) (effects (font (size 1.27 1.27))))
  (property "Footprint" "" (at 127 101.6 0) (hide yes) (show_name no) (do_not_autoplace no) (effects (font (size 1.27 1.27))))
  (property "Datasheet" "" (at 127 101.6 0) (hide yes) (show_name no) (do_not_autoplace no) (effects (font (size 1.27 1.27))))
  (property "Description" "Power symbol creates a global label with name \"GND\" , ground" (at 127 101.6 0) (hide yes) (show_name no) (do_not_autoplace no) (effects (font (size 1.27 1.27))))
  (pin "1"))
 (symbol
  (lib_id "power:GND")
  (at 43.18 76.2 0)
  (unit 1)
  (body_style 1)
  (exclude_from_sim no)
  (in_bom yes)
  (on_board yes)
  (in_pos_files yes)
  (dnp no)
  (property "Reference" "#PWR002" (at 43.18 82.55 0) (hide yes) (show_name no) (do_not_autoplace no) (effects (font (size 1.27 1.27))))
  (property "Value" "GND" (at 43.18 80.01 0) (show_name no) (do_not_autoplace no) (effects (font (size 1.27 1.27))))
  (property "Footprint" "" (at 43.18 76.2 0) (hide yes) (show_name no) (do_not_autoplace no) (effects (font (size 1.27 1.27))))
  (property "Datasheet" "" (at 43.18 76.2 0) (hide yes) (show_name no) (do_not_autoplace no) (effects (font (size 1.27 1.27))))
  (property "Description" "Power symbol creates a global label with name \"GND\" , ground" (at 43.18 76.2 0) (hide yes) (show_name no) (do_not_autoplace no) (effects (font (size 1.27 1.27))))
  (pin "1"))
 (symbol
  (lib_id "power:PWR_FLAG")
  (at 124.46 60.96 0)
  (unit 1)
  (body_style 1)
  (exclude_from_sim no)
  (in_bom yes)
  (on_board yes)
  (in_pos_files yes)
  (dnp no)
  (property "Reference" "#PWR009" (at 124.46 59.055 0) (hide yes) (show_name no) (do_not_autoplace no) (effects (font (size 1.27 1.27))))
  (property "Value" "PWR_FLAG" (at 124.46 57.15 0) (show_name no) (do_not_autoplace no) (effects (font (size 1.27 1.27))))
  (property "Footprint" "" (at 124.46 60.96 0) (hide yes) (show_name no) (do_not_autoplace no) (effects (font (size 1.27 1.27))))
  (property "Datasheet" "" (at 124.46 60.96 0) (hide yes) (show_name no) (do_not_autoplace no) (effects (font (size 1.27 1.27))))
  (property "Description" "Special symbol for telling ERC where power comes from" (at 124.46 60.96 0) (hide yes) (show_name no) (do_not_autoplace no) (effects (font (size 1.27 1.27))))
  (pin "1"))
 (symbol
  (lib_id "Device:C")
  (at 127 96.52 0)
  (unit 1)
  (body_style 1)
  (exclude_from_sim no)
  (in_bom yes)
  (on_board yes)
  (in_pos_files yes)
  (dnp no)
  (property "Reference" "C104" (at 127.635 93.98 0) (show_name no) (do_not_autoplace no) (effects (font (size 1.27 1.27)) (justify left)))
  (property "Value" "1nF" (at 127.635 99.06 0) (show_name no) (do_not_autoplace no) (effects (font (size 1.27 1.27)) (justify left)))
  (property "Footprint" "Capacitor_SMD:C_0603_1608Metric" (at 127 96.52 0) (hide yes) (show_name no) (do_not_autoplace no) (effects (font (size 1.27 1.27))))
  (property "Datasheet" "" (at 127 96.52 0) (hide yes) (show_name no) (do_not_autoplace no) (effects (font (size 1.27 1.27))))
  (property "Description" "Unpolarized capacitor" (at 127 96.52 0) (hide yes) (show_name no) (do_not_autoplace no) (effects (font (size 1.27 1.27))))
  (pin "1")
  (pin "2"))
 (symbol
  (lib_id "power:GND")
  (at 102.87 96.52 0)
  (unit 1)
  (body_style 1)
  (exclude_from_sim no)
  (in_bom yes)
  (on_board yes)
  (in_pos_files yes)
  (dnp no)
  (property "Reference" "#PWR003" (at 102.87 102.87 0) (hide yes) (show_name no) (do_not_autoplace no) (effects (font (size 1.27 1.27))))
  (property "Value" "GND" (at 102.87 100.33 0) (show_name no) (do_not_autoplace no) (effects (font (size 1.27 1.27))))
  (property "Footprint" "" (at 102.87 96.52 0) (hide yes) (show_name no) (do_not_autoplace no) (effects (font (size 1.27 1.27))))
  (property "Datasheet" "" (at 102.87 96.52 0) (hide yes) (show_name no) (do_not_autoplace no) (effects (font (size 1.27 1.27))))
  (property "Description" "Power symbol creates a global label with name \"GND\" , ground" (at 102.87 96.52 0) (hide yes) (show_name no) (do_not_autoplace no) (effects (font (size 1.27 1.27))))
  (pin "1")))
